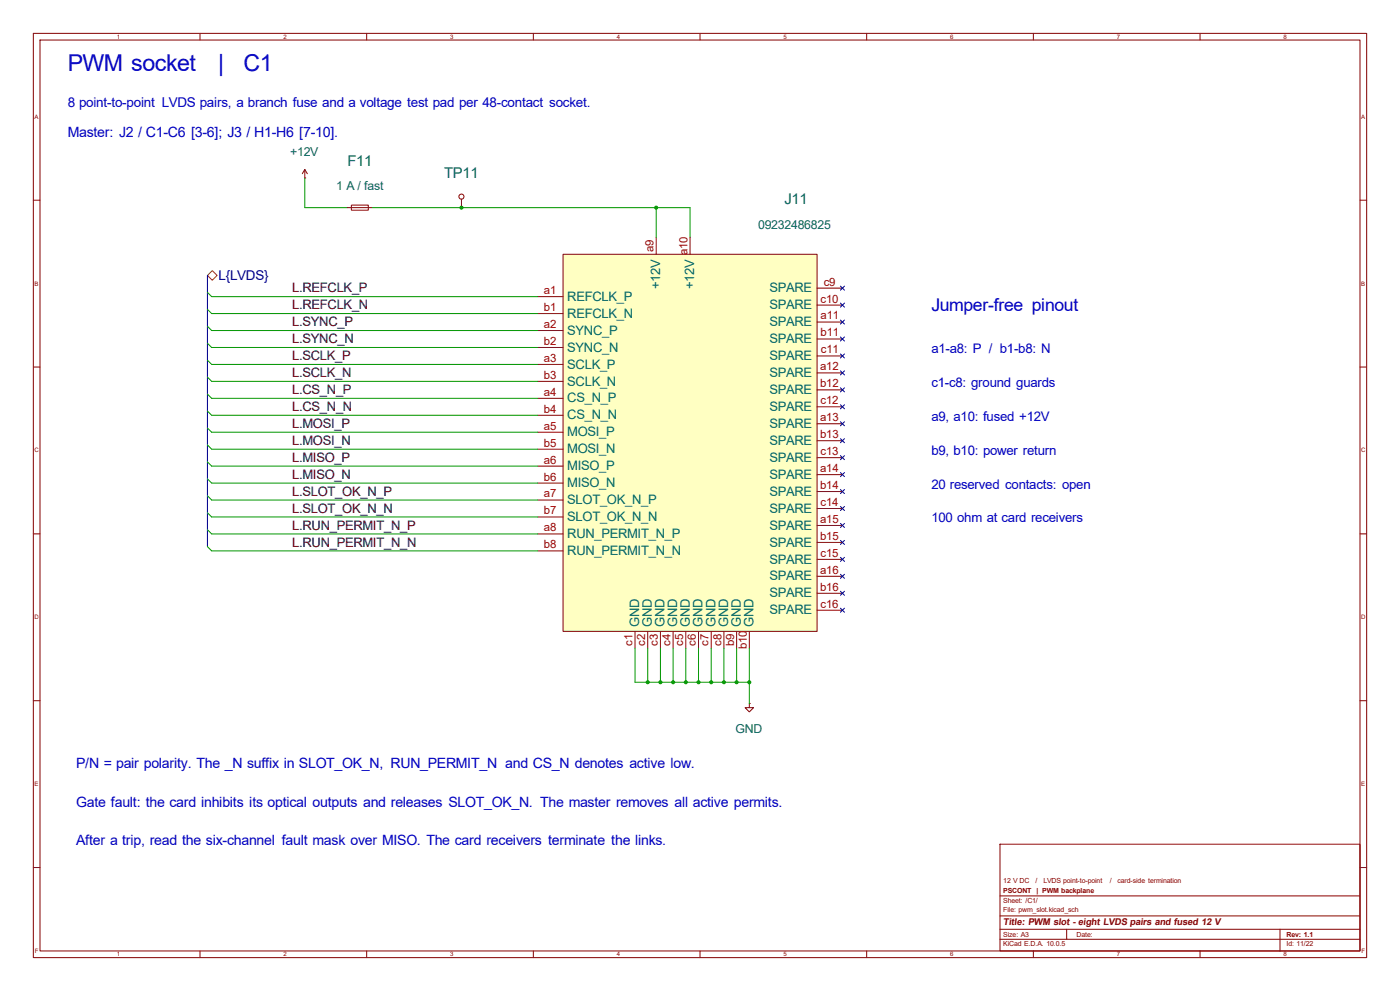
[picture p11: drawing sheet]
<svg xmlns="http://www.w3.org/2000/svg" width="420mm" height="297mm" viewBox="0 0 420 297" stroke-linecap="round" stroke-linejoin="round" font-family="sans-serif">
<g fill="none" stroke="#840000" stroke-width=".3">
<path d="M10 10h400v277h-400zM12 12h396v273h-396zM60 10v2M110 10v2M160 10v2M210 10v2M260 10v2M310 10v2M360 10v2M10 60h2M408 60h2M10 110h2"/>
<path d="M408 110h2M10 160h2M408 160h2M10 210h2M408 210h2M300 253h108v32h-108zM10 260h2M300 278.5h108M300 274.5h108M300 268.5h108M320 278.5v3M384 278.5v6.5"/>
<path d="M408 260h2M60 285v2M110 285v2M160 285v2M210 285v2M260 285v2M300 281.5h108M310 285v2M360 285v2"/>
</g>
<path d="M168.9 76.2h76.2v113h-76.2z" fill="#ffffc2"/>
<g fill="none" stroke="#840000" stroke-width=".3">
<path d="M91.4 53.3h.1M91.4 50.8l-.7 1.3M91.4 50.8l.8 1.3M91.4 50.8v2.5M138.4 59.7v2.5M104.1 62.2h7.7M105.4 61.5h5.1v1.5h-5.1zM168.9 76.2h76.2v113h-76.2zM196.8 71.1v5.1M207 71.1v5.1M161.3 88.9h7.6M161.3 99.1h7.6"/>
<path d="M161.3 94h7.6M245.1 96.5h7.6M245.1 86.4h7.6M245.1 91.4h7.6M161.3 109.2h7.6M161.3 119.4h7.6M161.3 104.1h7.6M161.3 114.3h7.6M245.1 111.8h7.6M245.1 101.6h7.6M245.1 116.8h7.6M245.1 106.7h7.6"/>
<path d="M161.3 129.5h7.6M161.3 139.7h7.6M161.3 124.5h7.6M161.3 134.6h7.6M245.1 127h7.6M245.1 132.1h7.6M245.1 121.9h7.6M245.1 137.2h7.6M161.3 149.9h7.6M161.3 144.8h7.6M161.3 154.9h7.6M245.1 142.2h7.6"/>
<path d="M245.1 157.5h7.6M245.1 147.3h7.6M245.1 152.4h7.6M161.3 160h7.6M161.3 165.1h7.6M245.1 172.7h7.6M245.1 162.6h7.6M245.1 177.8h7.6M245.1 167.6h7.6M190.5 189.2v5.1M194.3 189.2v5.1M198.1 189.2v5.1"/>
<path d="M201.9 189.2v5.1M205.7 189.2v5.1M209.5 189.2v5.1M213.4 189.2v5.1M217.2 189.2v5.1M221 189.2v5.1M224.8 189.2v5.1M245.1 182.9h7.6M224.8 210.8v1.3h1.3l-1.3 1.3-1.3-1.3h1.3M224.8 210.8h.1"/>
<circle cx="138.4" cy="58.9" r=".76"/>
</g>
<path d="M63.7 81.1l1.4 1.5-1.4 1.4-1.5-1.4z" fill="none" stroke="#725600" stroke-width=".3"/>
<g fill="none" stroke="#000084" stroke-width=".3">
<path d="M62.2 82.6v81.2M252.1 85.8l1.2 1.2M252.1 90.8l1.2 1.2M252.1 95.9l1.2 1.2M253.3 85.8l-1.2 1.2M253.3 90.8l-1.2 1.2M253.3 95.9l-1.2 1.2M252.1 101l1.2 1.2M252.1 106.1l1.2 1.2M252.1 111.2l1.2 1.2M252.1 116.2l1.2 1.2M253.3 101l-1.2 1.2"/>
<path d="M253.3 106.1l-1.2 1.2M253.3 111.2l-1.2 1.2M253.3 116.2l-1.2 1.2M252.1 131.5l1.2 1.2M252.1 121.3l1.2 1.2M252.1 126.4l1.2 1.2M252.1 136.6l1.2 1.2M253.3 131.5l-1.2 1.2M253.3 121.3l-1.2 1.2M253.3 126.4l-1.2 1.2M253.3 136.6l-1.2 1.2M252.1 141.6l1.2 1.2"/>
<path d="M252.1 146.7l1.2 1.2M252.1 151.8l1.2 1.2M252.1 156.9l1.2 1.2M253.3 141.6l-1.2 1.2M253.3 146.7l-1.2 1.2M253.3 151.8l-1.2 1.2M253.3 156.9l-1.2 1.2M252.1 172.1l1.2 1.2M252.1 177.2l1.2 1.2M252.1 162l1.2 1.2M252.1 167l1.2 1.2M253.3 172.1l-1.2 1.2"/>
<path d="M253.3 177.2l-1.2 1.2M253.3 162l-1.2 1.2M253.3 167l-1.2 1.2M252.1 182.3l1.2 1.2M253.3 182.3l-1.2 1.2"/>
</g>
<g fill="none" stroke="#009600" stroke-width=".3">
<path d="M91.4 53.3v8.9h12.7M111.8 62.2h95.2v8.9M196.8 62.2v8.9M62.2 87.6l1.3 1.3h97.8M62.2 97.8l1.3 1.3h97.8M62.2 92.7l1.3 1.3h97.8M62.2 102.9l1.3 1.2h97.8M62.2 108l1.3 1.2h97.8M62.2 113l1.3 1.3h97.8M62.2 118.1l1.3 1.3h97.8M62.2 123.2l1.3 1.3h97.8M62.2 128.3l1.3 1.2h97.8"/>
<path d="M62.2 133.4l1.3 1.2h97.8M62.2 138.4l1.3 1.3h97.8M62.2 143.5l1.3 1.3h97.8M62.2 148.6l1.3 1.3h97.8M62.2 153.7l1.3 1.2h97.8M62.2 158.8l1.3 1.2h97.8M62.2 163.8l1.3 1.3h97.8M190.5 194.3v10.2h34.3M194.3 194.3v10.2M198.1 194.3v10.2M201.9 194.3v10.2M205.7 194.3v10.2"/>
<path d="M209.5 194.3v10.2M213.4 194.3v10.2M217.2 194.3v10.2M221 194.3v10.2M224.8 194.3v16.5"/>
</g>
<g fill="#009600" stroke="#009600" stroke-width=".3">
<circle cx="196.8" cy="62.2" r=".46"/>
<circle cx="138.4" cy="62.2" r=".46"/>
<circle cx="213.4" cy="204.5" r=".46"/>
<circle cx="217.2" cy="204.5" r=".46"/>
<circle cx="194.3" cy="204.5" r=".46"/>
<circle cx="198.1" cy="204.5" r=".46"/>
<circle cx="201.9" cy="204.5" r=".46"/>
<circle cx="205.7" cy="204.5" r=".46"/>
<circle cx="209.5" cy="204.5" r=".46"/>
<circle cx="221" cy="204.5" r=".46"/>
<circle cx="224.8" cy="204.5" r=".46"/>
</g>
<g font-size="7" fill="#0000c2">
<text x="20.3" y="21.2">PWM socket</text>
<text x="65.4" y="21.2">|</text>
<text x="73.1" y="21.2">C1</text>
</g>
<text font-size="5.3" fill="#0000c2" x="279.4" y="93.3">Jumper-free pinout</text>
<g font-size="4.5" fill="#006464">
<text x="104.3" y="49.7">F11</text>
<text x="133.2" y="53.5">TP11</text>
<text x="235.3" y="61.1">J11</text>
</g>
<g font-size="4.2" fill="#0000c2">
<text x="20.3" y="41.1">Master: J2 / C1-C6 [3-6]; J3 / H1-H6 [7-10].</text>
<text x="22.9" y="230.3">P/N = pair polarity. The _N suffix in SLOT_OK_N, RUN_PERMIT_N and CS_N denotes active low.</text>
<text x="22.9" y="241.7">Gate fault: the card inhibits its optical outputs and releases SLOT_OK_N. The master removes all active permits.</text>
<text x="22.9" y="253.1">After a trip, read the six-channel fault mask over MISO. The card receivers terminate the links.</text>
</g>
<g font-size="4" fill="#0000c2">
<text x="20.3" y="32.1">8 point-to-point LVDS pairs, a branch fuse and a voltage test pad per 48-contact socket.</text>
<text x="279.4" y="105.8">a1-a8: P / b1-b8: N</text>
<text x="279.4" y="115.9">c1-c8: ground guards</text>
<text x="279.4" y="126.1">a9, a10: fused +12V</text>
<text x="279.4" y="136.3">b9, b10: power return</text>
<text x="279.4" y="146.4">20 reserved contacts: open</text>
<text x="279.4" y="156.6">100 ohm at card receivers</text>
</g>
<text font-size="4" fill="#000084" x="65.6" y="83.8">L{LVDS}</text>
<g font-size="3.9" fill="#0f0f0f">
<text x="87.6" y="87.7">L.REFCLK_P</text>
<text x="87.6" y="92.7">L.REFCLK_N</text>
<text x="87.6" y="97.8">L.SYNC_P</text>
<text x="87.6" y="108">L.SCLK_P</text>
<text x="87.6" y="102.9">L.SYNC_N</text>
<text x="87.6" y="113.1">L.SCLK_N</text>
<text x="87.6" y="118.1">L.CS_N_P</text>
<text x="87.6" y="123.2">L.CS_N_N</text>
<text x="87.6" y="128.3">L.MOSI_P</text>
<text x="87.6" y="133.4">L.MOSI_N</text>
<text x="87.6" y="138.5">L.MISO_P</text>
<text x="87.6" y="143.5">L.MISO_N</text>
<text x="87.6" y="148.6">L.SLOT_OK_N_P</text>
<text x="87.6" y="153.7">L.SLOT_OK_N_N</text>
<text x="87.6" y="158.8">L.RUN_PERMIT_N_P</text>
<text x="87.6" y="163.9">L.RUN_PERMIT_N_N</text>
</g>
<g font-size="3.9" fill="#006464">
<text x="198.1" y="86.7" transform="rotate(-90 198.1 86.7)">+12V</text>
<text x="208.3" y="86.7" transform="rotate(-90 208.3 86.7)">+12V</text>
<text x="230.9" y="87.6">SPARE</text>
<text x="170.2" y="90.1">REFCLK_P</text>
<text x="170.2" y="95.2">REFCLK_N</text>
<text x="230.9" y="92.7">SPARE</text>
<text x="170.2" y="100.3">SYNC_P</text>
<text x="230.9" y="97.8">SPARE</text>
<text x="170.2" y="105.4">SYNC_N</text>
<text x="230.9" y="102.8">SPARE</text>
<text x="230.9" y="107.9">SPARE</text>
<text x="170.2" y="110.5">SCLK_P</text>
<text x="230.9" y="113">SPARE</text>
<text x="170.2" y="115.5">SCLK_N</text>
<text x="230.9" y="118.1">SPARE</text>
<text x="170.2" y="120.6">CS_N_P</text>
<text x="170.2" y="125.7">CS_N_N</text>
<text x="230.9" y="123.2">SPARE</text>
<text x="170.2" y="130.8">MOSI_P</text>
<text x="230.9" y="128.2">SPARE</text>
<text x="170.2" y="135.9">MOSI_N</text>
<text x="230.9" y="133.3">SPARE</text>
<text x="170.2" y="140.9">MISO_P</text>
<text x="230.9" y="143.5">SPARE</text>
<text x="230.9" y="138.4">SPARE</text>
<text x="170.2" y="146">MISO_N</text>
<text x="230.9" y="148.6">SPARE</text>
<text x="170.2" y="151.1">SLOT_OK_N_P</text>
<text x="230.9" y="153.6">SPARE</text>
<text x="170.2" y="161.3">RUN_PERMIT_N_P</text>
<text x="170.2" y="156.2">SLOT_OK_N_N</text>
<text x="230.9" y="158.7">SPARE</text>
<text x="170.2" y="166.3">RUN_PERMIT_N_N</text>
<text x="230.9" y="163.8">SPARE</text>
<text x="230.9" y="174">SPARE</text>
<text x="230.9" y="168.9">SPARE</text>
<text x="230.9" y="179">SPARE</text>
<text x="230.9" y="184.1">SPARE</text>
<text x="191.7" y="188" transform="rotate(-90 191.7 188)">GND</text>
<text x="195.6" y="188" transform="rotate(-90 195.6 188)">GND</text>
<text x="199.4" y="188" transform="rotate(-90 199.4 188)">GND</text>
<text x="203.2" y="188" transform="rotate(-90 203.2 188)">GND</text>
<text x="207" y="188" transform="rotate(-90 207 188)">GND</text>
<text x="210.8" y="188" transform="rotate(-90 210.8 188)">GND</text>
<text x="214.6" y="188" transform="rotate(-90 214.6 188)">GND</text>
<text x="218.4" y="188" transform="rotate(-90 218.4 188)">GND</text>
<text x="222.2" y="188" transform="rotate(-90 222.2 188)">GND</text>
<text x="226" y="188" transform="rotate(-90 226 188)">GND</text>
</g>
<g font-size="3.7" fill="#006464">
<text x="87.1" y="46.9">+12V</text>
<text x="100.8" y="57.1">1 A / fast</text>
<text x="227.4" y="68.5">09232486825</text>
<text x="220.7" y="219.6">GND</text>
</g>
<g font-size="3.4" fill="#a90000">
<text x="196.1" y="75.6" transform="rotate(-90 196.1 75.6)">a9</text>
<text x="206.2" y="76.5" transform="rotate(-90 206.2 76.5)">a10</text>
<text x="163.2" y="88.1">a1</text>
<text x="247.1" y="85.6">c9</text>
<text x="163.2" y="93.2">b1</text>
<text x="246.2" y="90.7">c10</text>
<text x="246.2" y="95.7">a11</text>
<text x="163.2" y="98.3">a2</text>
<text x="246.2" y="100.8">b11</text>
<text x="163.2" y="103.4">b2</text>
<text x="246.3" y="105.9">c11</text>
<text x="163.2" y="108.4">a3</text>
<text x="163.2" y="113.5">b3</text>
<text x="246.1" y="111">a12</text>
<text x="163.2" y="118.6">a4</text>
<text x="246.1" y="116.1">b12</text>
<text x="163.2" y="123.7">b4</text>
<text x="246.2" y="121.1">c12</text>
<text x="163.2" y="128.8">a5</text>
<text x="246.1" y="126.2">a13</text>
<text x="246.1" y="131.3">b13</text>
<text x="163.2" y="133.8">b5</text>
<text x="246.2" y="136.4">c13</text>
<text x="163.2" y="138.9">a6</text>
<text x="246.1" y="141.5">a14</text>
<text x="163.2" y="149.1">a7</text>
<text x="163.2" y="144">b6</text>
<text x="246.1" y="146.5">b14</text>
<text x="163.2" y="154.2">b7</text>
<text x="246.2" y="151.6">c14</text>
<text x="163.2" y="159.2">a8</text>
<text x="246.1" y="156.7">a15</text>
<text x="246.1" y="161.8">b15</text>
<text x="163.2" y="164.3">b8</text>
<text x="246.2" y="166.9">c15</text>
<text x="246.1" y="171.9">a16</text>
<text x="246.1" y="177">b16</text>
<text x="246.2" y="182.1">c16</text>
<text x="189.7" y="193.6" transform="rotate(-90 189.7 193.6)">c1</text>
<text x="193.5" y="193.6" transform="rotate(-90 193.5 193.6)">c2</text>
<text x="197.3" y="193.6" transform="rotate(-90 197.3 193.6)">c3</text>
<text x="201.2" y="193.6" transform="rotate(-90 201.2 193.6)">c4</text>
<text x="205" y="193.6" transform="rotate(-90 205 193.6)">c5</text>
<text x="208.8" y="193.6" transform="rotate(-90 208.8 193.6)">c6</text>
<text x="212.6" y="193.6" transform="rotate(-90 212.6 193.6)">c7</text>
<text x="216.4" y="193.6" transform="rotate(-90 216.4 193.6)">c8</text>
<text x="220.2" y="193.7" transform="rotate(-90 220.2 193.7)">b9</text>
<text x="224" y="194.6" transform="rotate(-90 224 194.6)">b10</text>
</g>
<text font-size="2.8" fill="#840000" x="301" y="277.2">Title: PWM slot - eight LVDS pairs and fused 12 V</text>
<g font-size="2.1" fill="#840000">
<text x="301" y="267.7">PSCONT</text>
<text x="301" y="264.7">12 V DC</text>
<text x="310.7" y="264.7">/</text>
<text x="310.9" y="267.7">| PWM backplane</text>
<text x="313" y="264.7">LVDS point-to-point</text>
<text x="332.9" y="264.7">/</text>
<text x="335.2" y="264.7">card-side termination</text>
<text x="301" y="273.4">File: pwm_slot.kicad_sch</text>
<text x="301" y="270.7">Sheet: /C1/</text>
<text x="301" y="280.8">Size: A3</text>
<text x="323" y="280.8">Date:</text>
<text x="386" y="280.8">Rev: 1.1</text>
<text x="301" y="283.6">KiCad E.D.A. 10.0.5</text>
<text x="386" y="283.6">Id: 11/22</text>
</g>
<g font-size="1.8" fill="#840000">
<text x="35" y="11.6">1</text>
<text x="85" y="11.6">2</text>
<text x="135" y="11.6">3</text>
<text x="185" y="11.6">4</text>
<text x="235" y="11.6">5</text>
<text x="285" y="11.6">6</text>
<text x="335" y="11.6">7</text>
<text x="385" y="11.6">8</text>
<text x="10.4" y="35.6">A</text>
<text x="408.4" y="35.6">A</text>
<text x="10.4" y="85.6">B</text>
<text x="408.4" y="85.6">B</text>
<text x="10.3" y="135.6">C</text>
<text x="408.3" y="135.6">C</text>
<text x="10.3" y="185.6">D</text>
<text x="408.3" y="185.6">D</text>
<text x="10.4" y="235.6">E</text>
<text x="408.4" y="235.6">E</text>
<text x="10.4" y="285.6">F</text>
<text x="35" y="286.6">1</text>
<text x="85" y="286.6">2</text>
<text x="135" y="286.6">3</text>
<text x="185" y="286.6">4</text>
<text x="235" y="286.6">5</text>
<text x="285" y="286.6">6</text>
<text x="335" y="286.6">7</text>
<text x="385" y="286.6">8</text>
<text x="408.4" y="285.6">F</text>
</g>
</svg>
